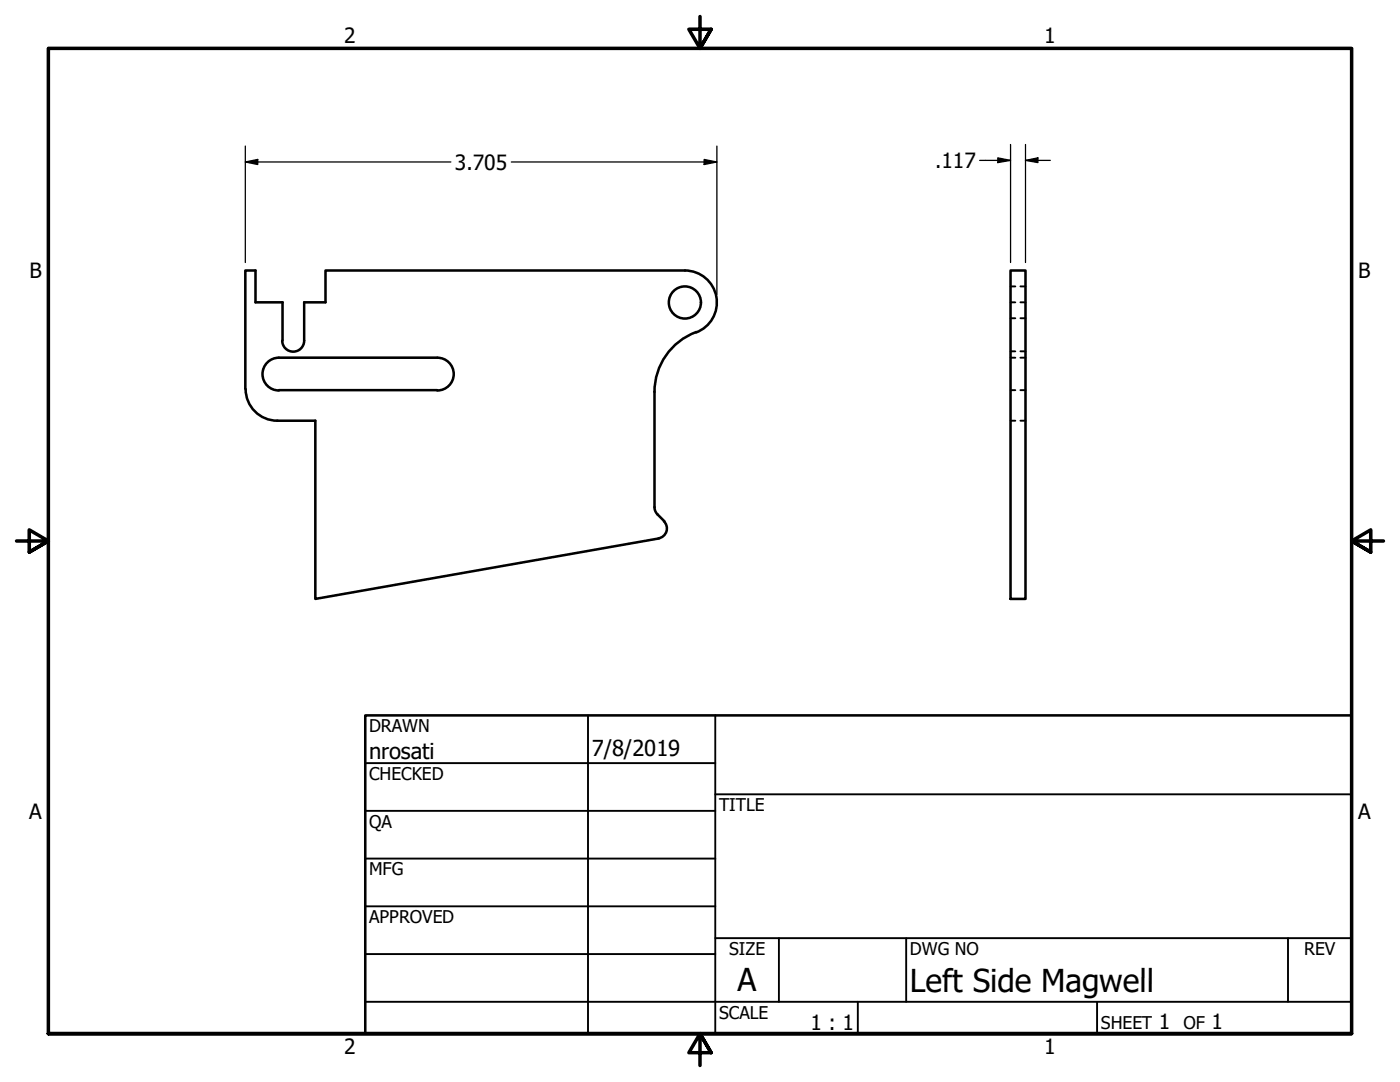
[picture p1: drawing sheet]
<svg xmlns="http://www.w3.org/2000/svg" width="279mm" height="216mm" viewBox="0 0 279 216" stroke-linecap="round" stroke-linejoin="round" font-family="sans-serif">
<!-- layer: Visible (ANSI) -->
<g fill="none" stroke="#000" stroke-width=".51">
<path d="M201.7 54h3v65.5h-3zM49 77.6a6.3 6.3 0 0 0 6.3 6.3h7.6v35.6l68.6-12.1M55.6 71.4h31.7a3.3 3.3 0 0 1 3.3 3.2 3.3 3.3 0 0 1-3.3 3.3M55.6 77.9h31.6M55.7 71.4a3.3 3.3 0 0 0-3.3 3.2 3.3 3.3 0 0 0 3.3 3.3M56.4 67.9v-7.6h-5.4v-6.3h-2v23.6M138.9 66.3a6.4 6.4 0 0 0 4.1-7.1 6.4 6.4 0 0 0-6.3-5.2h-71.7v6.3h-4.3v7.6a2.19 2.19 0 0 1-2.2 2.3 2.19 2.19 0 0 1-2.2-2.2M138.9 66.3a12.7 12.7 0 0 0-8.3 11.9v23M130.6 101.2a2.06 2.06 0 0 0 .6 1.4M131.2 102.6l1.4 1.4M132.5 104a2 2 0 0 1-1.1 3.4"/>
<circle cx="136.7" cy="60.4" r="3.2"/>
</g>
<!-- layer: Hidden (ANSI) -->
<g fill="none" stroke="#000" stroke-width=".38">
<path d="M201.7 57.2h.9M203.6 57.2h1.1M201.7 60.3h.9M201.7 63.5h.9M201.7 71.4h.9M201.7 77.9h.9M201.7 70.1h.9M203.6 60.3h1.1M203.6 63.5h1.1M203.6 71.4h1.1M203.6 77.9h1.1M203.6 70.1h1.1"/>
<path d="M201.7 83.9h.9M203.6 83.9h1.1"/>
</g>
<!-- layer: Border (ANSI) -->
<path d="M139.7 3.3v6.4l-2.2-3.9h4.4l-2.2 3.9 2.2-3.9M3.3 107.9h6.4l-3.9-2.2v4.5l3.9-2.3-3.9 2.3M276.1 107.9h-6.4l3.9-2.2v4.5l-3.9-2.3 3.9 2.3M9.7 206.2v-196.5h260v196.5h-260h260M141.9 210.1l-2.2-3.9 2.2 3.9h-4.4l2.2-3.9v6.4" fill="none" stroke="#000" stroke-width=".7"/>
<!-- layer: Title (ANSI) -->
<g fill="none" stroke="#000" stroke-width=".38">
<path d="M72.9 152.3h69.8M117.3 142.7v63.5M142.7 158.5h127M142.7 142.7v63.5M72.9 161.8h69.8M72.9 171.3h69.8M72.9 199.9h196.8M72.9 180.8h69.8M72.9 190.4h69.8M142.7 187.2h127M155.4 187.2v12.7M171.2 199.9v6.3"/>
<path d="M180.8 187.2v12.7M218.9 199.9v6.3M257 187.2v12.7"/>
</g>
<path d="M72.9 142.7h196.8v63.5h-196.8z" fill="none" stroke="#000" stroke-width=".51"/>
<!-- layer: Dimension (ANSI) -->
<path d="M49 32.3l2.4-.5v1zM49 32.3h41M49 29.1v23.3M102 32.3h41.1M140.5 31.8l2.6 .5-2.6 .5zM143.1 29.1v29.6M195.5 32h6.2M199.1 31.5l2.6 .5-2.6 .4zM201.7 28.8v23.6M204.7 32l2.4-.5v.9zM204.7 32h4.9M204.7 28.8v23.6" fill="none" stroke="#000" stroke-width=".25"/>
<g fill="#000">
<path d="M49 32.3l2.4-.5v1z" fill-rule="evenodd"/>
<path d="M140.5 31.8l2.6 .5-2.6 .5z" fill-rule="evenodd"/>
<path d="M199.1 31.5l2.6 .5-2.6 .4z" fill-rule="evenodd"/>
<path d="M204.7 32l2.4-.5v.9z" fill-rule="evenodd"/>
</g>
<g font-size="6.3">
<text x="147.2" y="197.7">A</text>
<text x="181.6" y="197.9">Left Side Magwell</text>
</g>
<g font-size="4.4">
<text x="73.7" y="151.4">nrosati</text>
<text x="118.1" y="150.8">7/8/2019</text>
</g>
<g font-size="4.2">
<text x="68.7" y="8.6">2</text>
<text x="208.4" y="8.6">1</text>
<text x="90.8" y="33.8">3.705</text>
<text x="186.6" y="33.5">.117</text>
<text x="5.9" y="55.5">B</text>
<text x="271.1" y="55.5">B</text>
<text x="5.8" y="163.4">A</text>
<text x="271" y="163.4">A</text>
<text x="161.7" y="205.5">1 : 1</text>
<text x="231.3" y="205.4">1</text>
<text x="241.8" y="205.4">1</text>
<text x="68.7" y="210.3">2</text>
<text x="208.4" y="210.3">1</text>
</g>
<g font-size="3.5">
<text x="73.7" y="146">DRAWN</text>
<text x="73.7" y="155.6">CHECKED</text>
<text x="143.5" y="161.8">TITLE</text>
<text x="73.7" y="165.2">QA</text>
<text x="73.7" y="174.7">MFG</text>
<text x="73.7" y="184.2">APPROVED</text>
<text x="145.5" y="190.6">SIZE</text>
<text x="181.6" y="190.6">DWG NO</text>
<text x="260.3" y="190.5">REV</text>
<text x="143.5" y="203.3">SCALE</text>
<text x="219.7" y="205.4">SHEET</text>
<text x="236.2" y="205.4">OF</text>
</g>
</svg>
